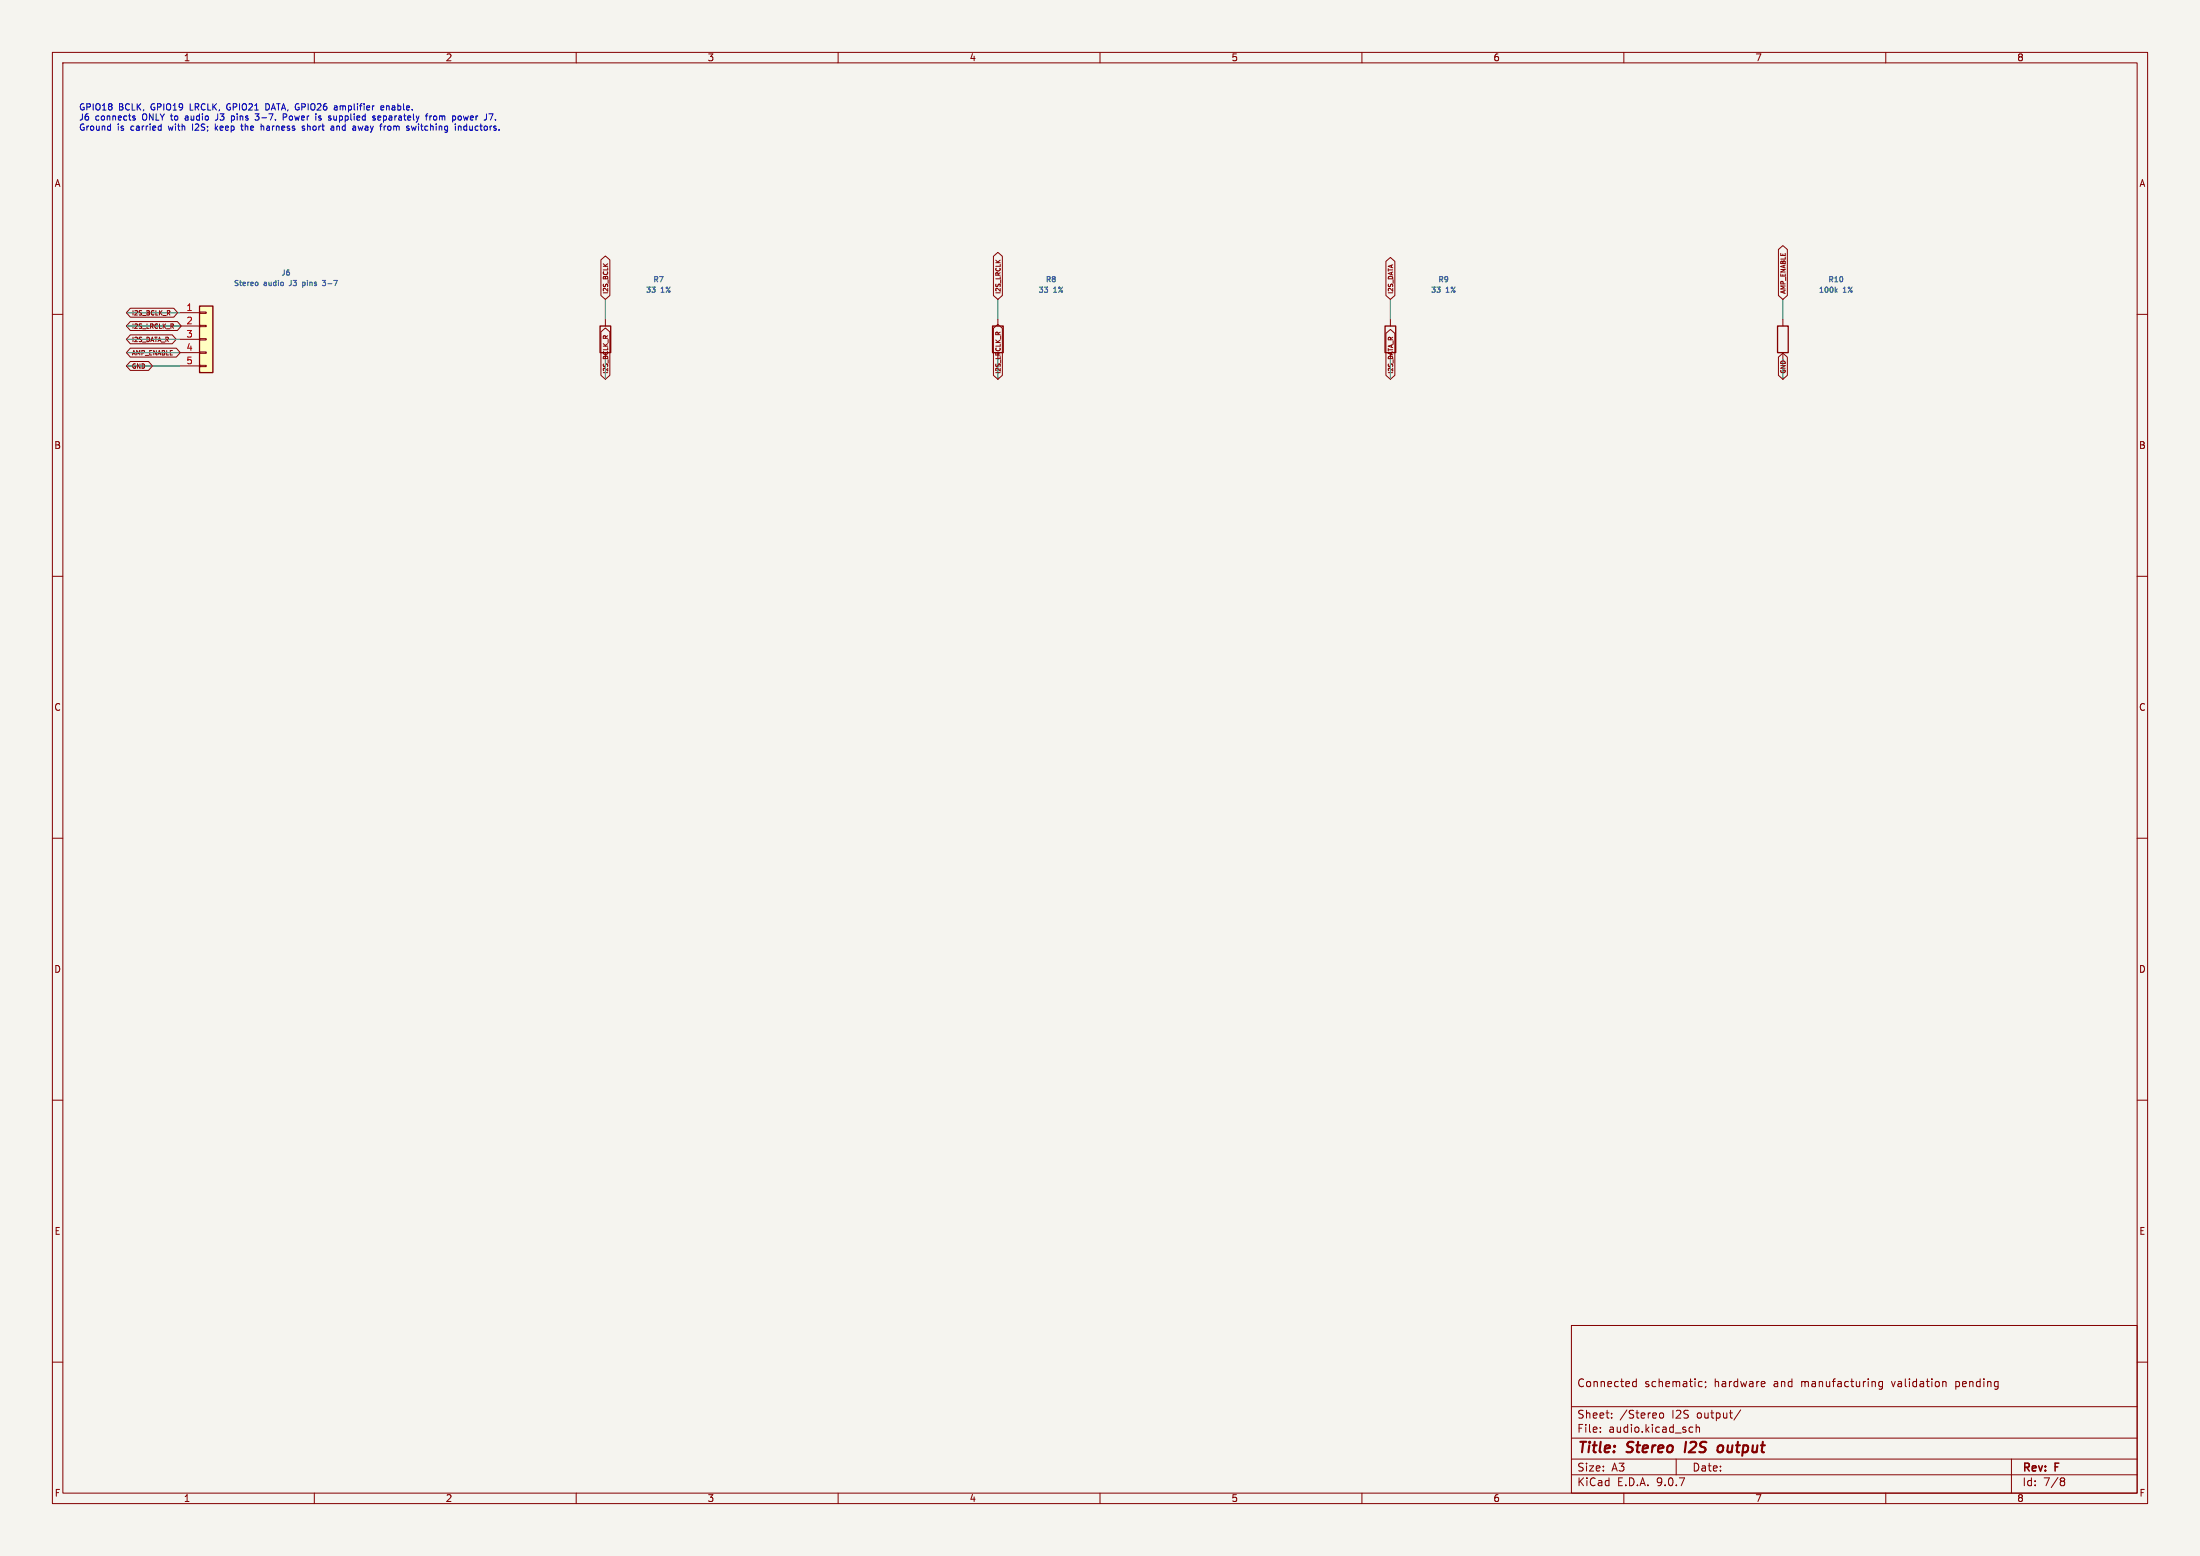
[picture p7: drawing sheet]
<svg xmlns="http://www.w3.org/2000/svg" width="420mm" height="297mm" viewBox="0 0 420 297" stroke-linecap="round" stroke-linejoin="round" font-family="sans-serif">
<path d="M0 0h420v297h-420z" fill="#f5f4ef" stroke="#f5f4ef" stroke-width=".19"/>
<g fill="none" stroke="#840000" stroke-width=".19">
<path d="M10 10h400v277h-400zM12 12h396v273h-396zM60 10v2M110 10v2M160 10v2M210 10v2M260 10v2M310 10v2M360 10v2M10 60h2M115.6 61v1.2M190.5 61v1.2"/>
<path d="M265.4 61v1.2M340.4 61v1.2M340.4 67.3v1.3M408 60h2M10 110h2M408 110h2M10 160h2M408 160h2M10 210h2M408 210h2M300 253h108v32h-108zM10 260h2"/>
<path d="M300 278.5h108M300 274.5h108M300 268.5h108M305.5 273.2v.2M305.5 272.5v.1M307.7 270.5v.2M307.7 269.8v.1M311.7 264.4l.2 .3 .5-.1M312.4 263.2v1.5M312.4 263.8l-.5-.1-.2 .3M316.9 269.8l.4-.1 .3 .3v.4l-.3 .3-.4-.1-.1-.2zM320 278.5v3"/>
<path d="M322.6 273.3h.6M322.6 272.5h.6M323.8 272.5l.2-.1 .4 .1v.9M323.8 271.9v1.5M324.4 264.6h.5M324.4 263.8h.5M325.6 263.8v.1M325.7 264.6l-.2 .3M332.3 269.1l-1.3 1.9M336.4 263.7l.5 .1v.2l-.7 .2M336.9 264.6l-.5 .1M357.9 263.8l.1 .9"/>
<path d="M359.4 263.7v1.2l-.3 .3-.4-.1M359.4 263.8l-.5-.1-.2 .3 .1 .6h.6M370.9 263.8h.5l.1 .9M384 278.5v6.5M408 260h2M60 285v2M110 285v2M160 285v2M210 285v2M260 285v2M300 281.5h108M310 285v2"/>
<path d="M360 285v2M393.6 282.1l.4 .1 .2 .2-.3 .3M393.6 282.7h.3M393.9 282.7l.2 .2 .1 .4-.2 .2-.4 .1"/>
</g>
<path d="M321.9 275.2l-.3 2M328.9 276.1a.57 .57 0 0 0-1 .2v.7a.57 .57 0 0 0 1-.2" fill="none" stroke="#840000" stroke-width=".4"/>
<path d="M114.6 62.2h2v5.1h-2zM189.5 62.2h2v5.1h-2zM264.4 62.2h2v5.1h-2zM339.3 62.2h2.1v5.1h-2.1z" fill="none" stroke="#840000" stroke-width=".25"/>
<path d="M350.4 55.4l.3 .4M350.7 55.1l-.3 .4" fill="none" stroke="#006464" stroke-width=".19"/>
<path d="M38.1 58.4h2.5v12.7h-2.5z" fill="#ffffc2"/>
<path d="M38.1 58.4h2.5v12.7h-2.5z" fill="none" stroke="#840000" stroke-width=".25"/>
<g fill="none" stroke="#840000" stroke-width=".19">
<path d="M24.9 58.8h8.3l.7 .9-.7 .8h-8.3l-.8-.8zM34.3 59.7h3.8M38.1 59.6h1.3v.2h-1.3zM114.7 49.6l.9-.7 .8 .7v6.8l-.8 .8-.9-.8zM189.6 48.9l.9-.7 .9 .7v7.5l-.9 .8-.9-.8zM264.6 49.9l.8-.8 .9 .8v6.5l-.9 .8-.8-.8zM339.5 47.6l.9-.7 .8 .7v8.8l-.8 .8-.9-.8zM24.9 66.5h8.8l.7 .8-.7 .9h-8.8l-.8-.9zM24.9 69h3.5l.7 .9-.7 .8h-3.5l-.8-.8zM24.9 63.9h8l.7 .9-.7 .8h-8l-.8-.8zM24.9 61.4h9l.7 .8-.7 .9h-9l-.8-.9zM34.3 62.2h3.8"/>
<path d="M34.3 64.8h3.8M34.3 67.3h3.8M34.3 69.9h3.8M38.1 62.1h1.3v.3h-1.3zM38.1 64.6h1.3v.3h-1.3zM38.1 67.2h1.3v.2h-1.3zM38.1 69.7h1.3v.3h-1.3zM114.7 63.3l.9-.7 .8 .7v8.3l-.8 .8-.9-.8zM189.6 62.7l.9-.8 .9 .8v8.9l-.9 .8-.9-.8zM264.6 63.6l.8-.7 .9 .7v8l-.9 .8-.8-.8zM339.5 68.2l.9-.8 .8 .8v3.4l-.8 .8-.9-.8z"/>
</g>
<path d="M49.1 53.9l.2 .1v.3l-.2 .2M61.5 53.5h.7l-.4 .4h.2M61.5 54.4l.5 .1" fill="none" stroke="#006464" stroke-width=".19"/>
<g fill="none" stroke="#009600" stroke-width=".19">
<path d="M24.1 59.7h10.2M115.6 57.2v3.8M190.5 57.2v3.8M265.4 57.2v3.8M340.4 57.2v3.8M24.1 67.3h10.2M24.1 69.9h10.2M24.1 62.2h10.2M24.1 64.8h10.2M115.6 68.6v3.8M190.5 68.6v3.8M265.4 68.6v3.8"/>
<path d="M340.4 68.6v3.8"/>
</g>
<g fill="none" stroke="#0000c2" stroke-width=".19">
<path d="M51 19.8h-.2v1.2h.2M21 24.1h.1M21.1 23.7v1.2M21.1 24.8l-.1 .1M25.4 22.5l.4 .1v.2l-.1 .1h-.4M30.6 24.1h.2M30.8 23.7v1.2M30.8 24.8l-.2 .1M35.4 22.5v.4M36.8 23.7v1.2M41.1 23.7v1.2M41.2 24.4l.4 .5"/>
<path d="M41.4 22.9h-.3M41.6 24.1l-.5 .4M43.3 20.1v.6M44.2 22.9h.4M44.2 22.2h.4M46.1 23.7v1l.3 .2M49.4 22.7l-.2 .2-.5-.1M49.4 21.7l-.4 .5 .4 .2M49.8 24.2l.5-.1 .1 .8M54.1 21.7v1.2M54.8 22.1l-.3 .3h-.4M58.1 24.1h-.3l-.1 .1v.2l.4 .1v.3h-.4"/>
<path d="M60.9 22.2v.3l.4 .1v.2l-.1 .1h-.4M63.3 24.1l.4 .1v.7M63.7 22.1v.7l.4 .1M63.7 24.8l-.4 .1M63.7 24.3l-.4 .1M63.8 20.9h.6M63.8 20.3h.5l.1 .7M64.4 20.5l-.6 .1M68.4 24.1l.2 .8 .2-.6M71.2 22.5l.4 .1 .1 .2-.2 .1h-.3M72.7 22.3l-.2-.2-.4 .2 .1 .6h.4M72.7 22.4l-.6 .1"/>
<path d="M72.7 23.7l-.1 .1M72.7 20.6l.6-.1-.1-.2-.3-.1-.2 .2 .1 .5h.4M74.1 24.2l-.1 .4 .1 .2M78.5 24.1l.3 .8 .2-.6 .2 .6 .2-.8M81.2 22.1h.5M81.7 21.7l-.3 .1M82.1 22.1v.8M82.4 22.1l-.3 .3M83.2 22.1l-.4 .3v.4l.4 .1M87.5 24.2l.5-.1v.8M87.5 24.1v.8M87.6 22.2l.2-.1 .3 .3v.3l-.3 .2-.4-.2z"/>
<path d="M88.6 24.2v.5l.4 .2M92.9 21.7v.9M93.3 21.7h.8l-.5 1.2M94.6 22.8v.1"/>
</g>
<g font-size="2.8" fill="#840000">
<text x="301" y="277.9">Title:</text>
<text x="310.6" y="277.9">Stereo</text>
<text x="322.5" y="277.9">I2S</text>
<text x="329.6" y="277.9">output</text>
</g>
<g font-size="2.1" fill="#840000">
<text x="301" y="265">Connected</text>
<text x="313.9" y="265">schematic;</text>
<text x="327.3" y="265">hardware</text>
<text x="338.7" y="265">and</text>
<text x="344.1" y="265">manufacturing</text>
<text x="361.6" y="265">validation</text>
<text x="373.9" y="265">pending</text>
<text x="301" y="273.7">File:</text>
<text x="301" y="271">Sheet:</text>
<text x="307.1" y="273.7">audio.kicad_sch</text>
<text x="309.2" y="271">/Stereo</text>
<text x="319.2" y="271">I2S</text>
<text x="324.1" y="271">output/</text>
<text x="301" y="281.1">Size:</text>
<text x="307.6" y="281.1">A3</text>
<text x="323" y="281.1">Date:</text>
<text x="386" y="281.3">Rev:</text>
<text x="392.4" y="281.3">F</text>
<text x="301" y="283.9">KiCad</text>
<text x="308.7" y="283.9">E.D.A.</text>
<text x="316.3" y="283.9">9.0.7</text>
<text x="386" y="283.9">Id:</text>
<text x="390.1" y="283.9">7/8</text>
</g>
<g font-size="1.8" fill="#840000">
<text x="35" y="11.9">1</text>
<text x="85" y="11.9">2</text>
<text x="135" y="11.9">3</text>
<text x="185" y="11.9">4</text>
<text x="235" y="11.9">5</text>
<text x="285" y="11.9">6</text>
<text x="335" y="11.9">7</text>
<text x="385" y="11.9">8</text>
<text x="10.3" y="35.9">A</text>
<text x="408.3" y="35.9">A</text>
<text x="10.3" y="85.9">B</text>
<text x="408.2" y="85.9">B</text>
<text x="10.3" y="135.9">C</text>
<text x="408.2" y="135.9">C</text>
<text x="10.3" y="185.9">D</text>
<text x="408.2" y="185.9">D</text>
<text x="10.3" y="235.9">E</text>
<text x="408.3" y="235.9">E</text>
<text x="10.3" y="285.9">F</text>
<text x="35" y="286.9">1</text>
<text x="85" y="286.9">2</text>
<text x="135" y="286.9">3</text>
<text x="185" y="286.9">4</text>
<text x="235" y="286.9">5</text>
<text x="285" y="286.9">6</text>
<text x="335" y="286.9">7</text>
<text x="385" y="286.9">8</text>
<text x="408.3" y="285.9">F</text>
</g>
<g font-size="1.8" fill="#a90000">
<text x="35.5" y="59.4">1</text>
<text x="35.5" y="62">2</text>
<text x="35.5" y="64.5">3</text>
<text x="35.5" y="67.1">4</text>
<text x="35.5" y="69.6">5</text>
</g>
<g font-size="1.7" fill="#0000c2">
<text x="15" y="21.4">GPIO18</text>
<text x="15" y="23.3">J6</text>
<text x="18.2" y="23.3">connects</text>
<text x="22.6" y="21.4">BCLK,</text>
<text x="27.3" y="23.3">ONLY to</text>
<text x="28.9" y="21.4">GPIO19</text>
<text x="35.9" y="23.3">audio</text>
<text x="36.6" y="21.4">LRCLK,</text>
<text x="41.9" y="23.3">J3</text>
<text x="43.8" y="21.4">GPIO21</text>
<text x="45.1" y="23.3">pins</text>
<text x="49.9" y="23.3">3-7.</text>
<text x="51.5" y="21.4">DATA, GPIO26</text>
<text x="55.4" y="23.3">Power</text>
<text x="61.9" y="23.3">is</text>
<text x="64.5" y="23.3">supplied</text>
<text x="65" y="21.4">amplifier</text>
<text x="73.2" y="23.3">separately</text>
<text x="74.1" y="21.4">enable.</text>
<text x="83.6" y="23.3">from</text>
<text x="88.9" y="23.3">power</text>
<text x="15" y="25.3">Ground</text>
<text x="22.4" y="25.3">is</text>
<text x="25.1" y="25.3">carried</text>
<text x="32.5" y="25.3">with</text>
<text x="37.2" y="25.3">I2S;</text>
<text x="41.8" y="25.3">keep</text>
<text x="47" y="25.3">the</text>
<text x="51" y="25.3">harness</text>
<text x="59.1" y="25.3">short</text>
<text x="64.8" y="25.3">and</text>
<text x="69.2" y="25.3">away</text>
<text x="74.6" y="25.3">from</text>
<text x="79.9" y="25.3">switching</text>
<text x="89.4" y="25.3">inductors.</text>
</g>
<g font-size="1.4" fill="#006464">
<text x="53.6" y="52.8">J6</text>
<text x="44.6" y="54.8">Stereo</text>
<text x="50.3" y="54.8">audio</text>
<text x="55.4" y="54.8">J3</text>
<text x="58.2" y="54.8">pins</text>
<text x="62.3" y="54.8">3-7</text>
<text x="123.2" y="56.1">33</text>
<text x="124.6" y="54.1">R7</text>
<text x="126.1" y="56.1">1%</text>
<text x="198.2" y="56.1">33</text>
<text x="199.6" y="54.1">R8</text>
<text x="201.1" y="56.1">1%</text>
<text x="273.1" y="56.1">33</text>
<text x="274.5" y="54.1">R9</text>
<text x="276" y="56.1">1%</text>
<text x="347.1" y="56.1">100k</text>
<text x="348.9" y="54.1">R10</text>
<text x="351.8" y="56.1">1%</text>
</g>
<g font-size="1.2" fill="#840000">
<text x="116.3" y="56.2" transform="rotate(-90 116.3 56.2)">I2S_BCLK</text>
<text x="191.2" y="56.2" transform="rotate(-90 191.2 56.2)">I2S_LRCLK</text>
<text x="266.1" y="56.2" transform="rotate(-90 266.1 56.2)">I2S_DATA</text>
<text x="341.1" y="56.2" transform="rotate(-90 341.1 56.2)">AMP_ENABLE</text>
<text x="25.1" y="60.4">I2S_BCLK_R</text>
<text x="25.1" y="65.5">I2S_DATA_R</text>
<text x="25.1" y="62.9">I2S_LRCLK_R</text>
<text x="25.1" y="68">AMP_ENABLE</text>
<text x="25.1" y="70.6">GND</text>
<text x="116.3" y="71.4" transform="rotate(-90 116.3 71.4)">I2S_BCLK_R</text>
<text x="191.2" y="71.4" transform="rotate(-90 191.2 71.4)">I2S_LRCLK_R</text>
<text x="266.1" y="71.4" transform="rotate(-90 266.1 71.4)">I2S_DATA_R</text>
<text x="341.1" y="71.4" transform="rotate(-90 341.1 71.4)">GND</text>
</g>
</svg>
